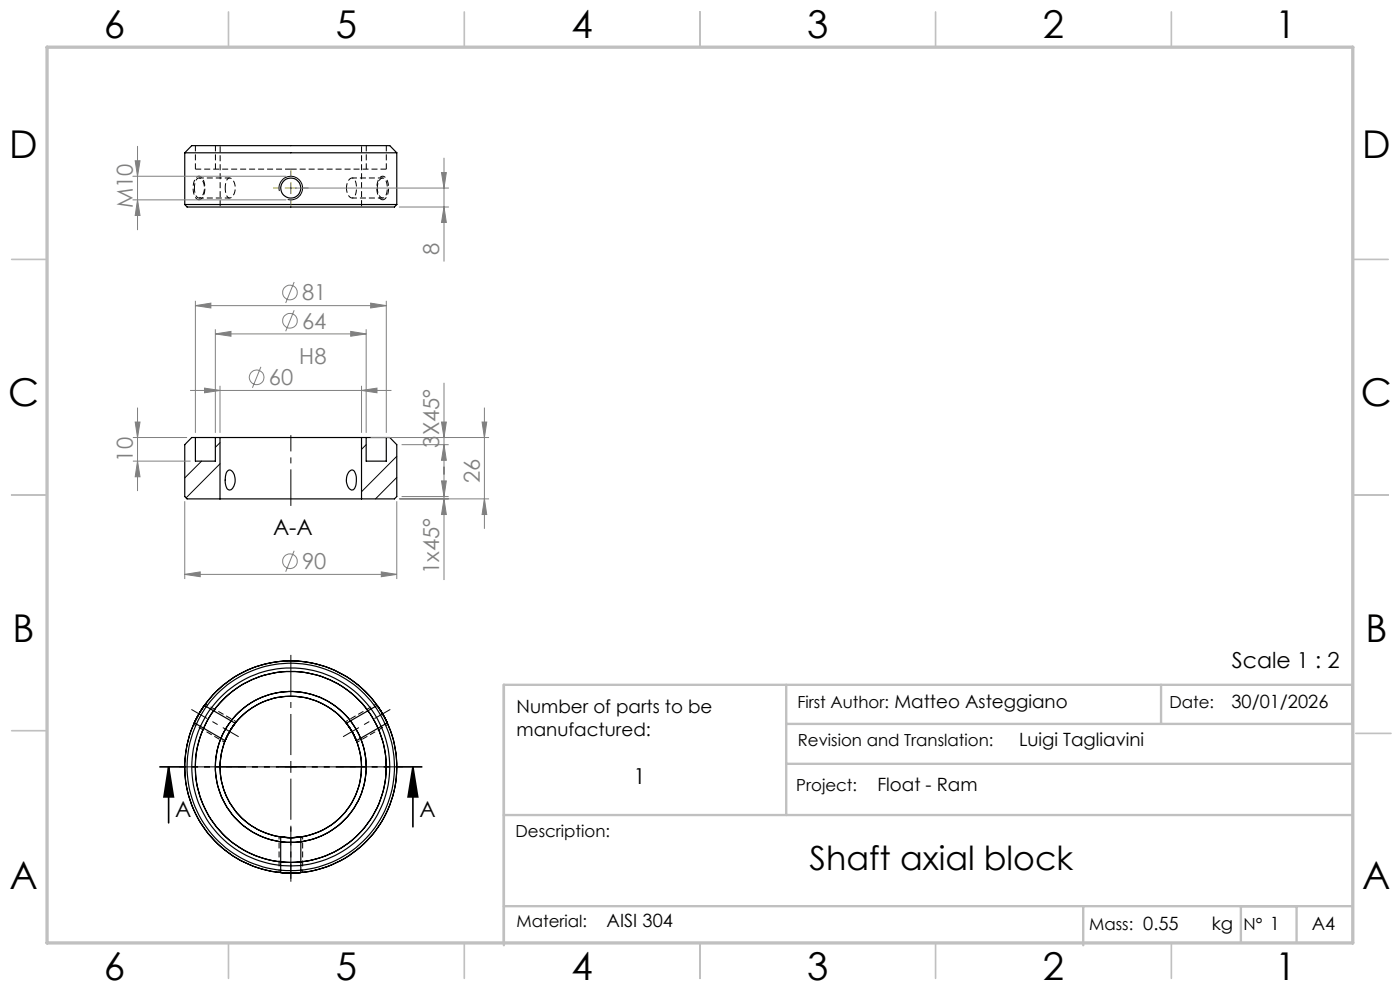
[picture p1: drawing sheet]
<svg xmlns="http://www.w3.org/2000/svg" width="297mm" height="210mm" viewBox="0 0 297 210" stroke-linecap="round" stroke-linejoin="round" font-family="sans-serif">
<g fill="none" stroke="#000" stroke-width=".25">
<path d="M39.2 32.4h45M39.2 32.4l1.5-1.5h42l1.5 1.5M39.2 32.4v11M84.2 32.4v11M39.2 43.4h45M39.2 43.4l.5 .5h44l.5-.5M41.5 92.8h4.2M41.5 92.8h-.8l-1.5 1.5v11l.5 .5h7M41.5 92.8v5h4.2v-5M45.7 92.8h1M46.7 92.8h30M46.7 92.8v13"/>
<path d="M48.2 100a.77 .77 0 0 1 .8-.2 .77 .77 0 0 1 .6 .6 2.66 2.66 0 0 1-.8 3.5l-.2 .1a2.31 2.31 0 0 1-.8-2.7l.2-.9zM76.7 92.8v13M76.7 92.8h1M77.7 92.8h4.3M77.7 92.8v5h4.3v-5M82 92.8h.7l1.5 1.5v11l-.5 .5h-7M46.7 105.8h30M74 100.1a.73 .73 0 0 1 .8-.4 .73 .73 0 0 1 .6 .7 3.8 3.8 0 0 1-.4 3.5 1.11 1.11 0 0 1-1.3-1 3.1 3.1 0 0 1 .3-2.8zM41.2 153.3l6.6 3.8M43.3 149.7l-2.1 3.6 .6-1.3zM43.4 149.6l6.5 3.8M49.9 153.4l-1.2 1.8-.9 1.9 1-2.1z"/>
<path d="M73.5 153.4l1.2 1.8 .9 1.9-1-2zM80 149.6l2.2 3.7zM80 149.6l-6.5 3.8M82.2 153.3l-6.6 3.8M59.5 177.5l1.6 .2 2.7-.2-1.4 .2zM59.5 177.5v7.6M63.8 177.5v7.6M59.5 185.1h4.3z"/>
<circle cx="61.7" cy="39.9" r="2.13"/>
<circle cx="61.7" cy="162.7" r="21"/>
<circle cx="61.7" cy="162.7" r="20.3"/>
<circle cx="61.7" cy="162.7" r="22.5"/>
<circle cx="61.7" cy="162.7" r="22"/>
<circle cx="61.7" cy="162.7" r="16"/>
<circle cx="61.7" cy="162.7" r="15"/>
</g>
<path d="M59.3 40.5a2.51 2.51 0 0 1 2.2-3.1 2.51 2.51 0 0 1 2.7 2.7 2.51 2.51 0 0 1-3.2 2.2M42.8 97.8l-3.6 3.6M46.7 93.9l-1 1M46.7 98.4l-7.2 7.2M77.7 94.3l-1 1M84.2 96.8l-7.5 7.5M84.2 101.3l-4.5 4.5M60.4 162.7h2.5M61.7 161.4v2.5" fill="none" stroke="#000" stroke-width=".21"/>
<path d="M41.2 39.9a2.09 2.09 0 0 0 1 2.1 1.91 1.91 0 0 0 1.2-2.2 1.62 1.62 0 0 0-1.4-2 2.2 2.2 0 0 0-.8 2.1M47.8 39.9a2.11 2.11 0 0 0 .9 2.1 2.23 2.23 0 0 0 1.1-2.9 1.18 1.18 0 0 0-1.4-1.2l-.5 .8-.1 1.2M73.5 39.9a1.79 1.79 0 0 0 1.3 2.1 2.66 2.66 0 0 0 .8-2.9 1 1 0 0 0-1.3-1.2l-.6 .8-.2 1.2M80 39.9a1.76 1.76 0 0 0 1.3 2.1 2.96 2.96 0 0 0 .7-3.3 .83 .83 0 0 0-.4-.8 .83 .83 0 0 0-.9 .1l-.5 .8-.2 1.1M42.2 42.4a2.31 2.31 0 0 0 1.3-2.6 2.22 2.22 0 0 0-1.3-2.4 2.31 2.31 0 0 0-1.2 2.6 2.22 2.22 0 0 0 1.2 2.4M81.2 42.4a2.31 2.31 0 0 0 1.2-2.6 2.22 2.22 0 0 0-1.2-2.4 2.31 2.31 0 0 0-1.3 2.6 2.22 2.22 0 0 0 1.3 2.4" fill="none" stroke="#000" stroke-width=".21" stroke-dasharray="1.3 .6" stroke-dashoffset=".3" stroke-linecap="butt"/>
<path d="M41.5 35.9h20.2M41.5 30.9v5M45.7 30.9v5M61.7 35.9h20.3M77.7 35.9v-5M82 35.9v-5" fill="none" stroke="#000" stroke-width=".21" stroke-dasharray="1.3 .6" stroke-linecap="butt"/>
<path d="M46.7 30.9v13M76.7 43.9v-13" fill="none" stroke="#000" stroke-width=".21" stroke-dasharray="1.3 .6" stroke-dashoffset="-.1" stroke-linecap="butt"/>
<path d="M48.7 37.8h-6.5M81.2 37.8h-6.5M42.2 42h6.5M74.7 42h6.5" fill="none" stroke="#000" stroke-width=".21" stroke-dasharray="1.3 .6" stroke-dashoffset=".2" stroke-linecap="butt"/>
<g fill="none" stroke="#808080" stroke-width=".21">
<path d="M28.2 37.4h32.5M28.7 34.1h1l-.5 3.3zM29.2 31v17.7M62.7 39.9h32.5M93.7 36.6h1l-.5 3.3zM94.2 33.5v21.9M28.2 42.4h32.5M29.2 42.4l.5 3.3h-1zM62.4 59.8l-1.8 4.5M84.7 43.9h10.5M94.2 43.9l.5 3.3h-1zM41.5 64.8l3.2-.5v1z"/>
<path d="M41.5 63.8v28M41.5 64.8h40.5M45.7 70.8l3.3-.5v1zM45.7 69.8v22M45.7 70.8h32M55.4 77.8l-1.8 4.5M62.4 65.8l-1.8 4.5M74.4 70.3l3.3 .5-3.3 .5zM77.7 69.8v22M78.6 64.3l3.4 .5-3.4 .5zM82 63.8v28M28.2 92.8h11.5"/>
<path d="M28.2 97.8h12.2M28.7 89.5h1l-.5 3.3zM29.2 97.8l.5 3.3h-1zM29.2 86.5v17.7M40.3 82.8h42.7M43.4 82.3l3.3 .5-3.3 .5zM46.7 81.8v10M76.7 82.8l3.3-.5v1zM76.7 81.8v10M78.7 92.8h25.1M85.2 94.3h10M93.7 89.5h1l-.5 3.3z"/>
<path d="M94.2 94.3l.5 3.3h-1zM94.2 81.2v41.8M102.3 89.5h1l-.5 3.3zM102.8 86.5v25.7M39.2 106.3v16.5M62.4 116.8l-1.8 4.5M84.2 106.3v16.5M84.7 105.8h19.1M85.2 105.3h10M93.7 102h1l-.5 3.3zM94.2 105.8l.5 3.3h-1zM102.8 105.8l.5 3.3h-1z"/>
<path d="M39.2 121.8l3.3-.5v1zM39.2 121.8h45M80.9 121.3l3.3 .5-3.3 .5z"/>
<circle cx="61.5" cy="68" r="1.56"/>
<circle cx="61.5" cy="62" r="1.55"/>
<circle cx="54.5" cy="80" r="1.56"/>
<circle cx="61.5" cy="119" r="1.55"/>
</g>
<path d="M35.8 162.7l1 6.3h-2zM35.8 162.7v11.8M87.6 162.7l1 6.3h-2zM87.6 162.7v12.7" fill="none" stroke="#000" stroke-width=".35"/>
<path d="M40.6 150.5l10 5.8M72.8 156.3l10-5.8M61.7 175.5v11.5" fill="none" stroke="#000" stroke-width=".21" stroke-dasharray="15.2 1.3 1.3 1.3" stroke-dashoffset="11.4" stroke-linecap="butt"/>
<path d="M61.7 107.3v-15" fill="none" stroke="#000" stroke-width=".21" stroke-dasharray="15.2 1.3 1.3 1.3" stroke-dashoffset="7.5" stroke-linecap="butt"/>
<path d="M89.6 162.7h-55.8" fill="none" stroke="#000" stroke-width=".35" stroke-dasharray="6.3 1.3 1.3 1.3 1.3 1.3" stroke-dashoffset=".7" stroke-linecap="butt"/>
<path d="M41.1 153.7l6.5 3.7M43.6 149.3l6.5 3.8M79.8 149.3l-6.5 3.8M82.3 153.7l-6.5 3.7M59.2 185v-7.5M64.2 185v-7.5" fill="none" stroke="#000" stroke-width=".21" stroke-dasharray="1.3 .6" stroke-dashoffset=".7" stroke-linecap="butt"/>
<path d="M59.2 162.7h-21.2M61.7 160.2v-21.3M61.7 165.2v21.2M64.2 162.7h21.3" fill="none" stroke="#000" stroke-width=".21" stroke-dasharray="15.2 1.3 1.3 1.3" stroke-dashoffset="6.5" stroke-linecap="butt"/>
<path d="M59.2 39.9h-1.2M61.7 37.4v-1.3M64.2 39.9h1.3M61.7 42.4v1.2" fill="none" stroke="#808000" stroke-width=".21" stroke-dasharray="15.2 1.3 1.3 1.3" stroke-linecap="butt"/>
<path d="M60.4 39.9h2.5M61.7 38.7v2.5" fill="none" stroke="#808000" stroke-width=".21"/>
<g fill="none" stroke="#c0c0c0" stroke-width=".35">
<path d="M48.5 2.5v7.5M98.5 2.5v7.5M148.5 2.5v7.5M198.5 2.5v7.5M248.5 2.5v7.5M2.5 55h7.5M287 55h7.5M2.5 105h7.5M287 105h7.5M2.5 155h7.5M287.6 155.6h7.5M48.5 200v7.5"/>
<path d="M98.5 200v7.5M148.5 200v7.5M198.5 200v7.5M248.5 200v7.5"/>
</g>
<path d="M166.8 153.6h120.1v-8.3h-180v55.2M166.8 145.3v27.6M246.3 145.3v8.3M106.9 172.9h180M166.8 162h120.1M106.9 192.2h180M229.8 192.2v8.3M263.2 192.2v7.7M275.1 192.2v7.7" fill="none" stroke="#c0c0c0" stroke-width=".5"/>
<path d="M10 10h277v190h-277z" fill="none" stroke="#c0c0c0" stroke-width=".7"/>
<path d="M87.6 162.7l1 6.3h-2zM35.8 162.7l1 6.3h-2z" fill="#000"/>
<g fill="#808080">
<path d="M93.7 36.6h1l-.5 3.3zM94.2 43.9l.5 3.3h-1zM28.7 34.1h1l-.5 3.3zM29.2 42.4l.5 3.3h-1z"/>
<path d="M45.7 70.8l3.3-.5v1zM74.4 70.3l3.3 .5-3.3 .5zM41.5 64.8l3.2-.5v1zM78.6 64.3l3.4 .5-3.4 .5z"/>
<path d="M43.4 82.3l3.3 .5-3.3 .5zM76.7 82.8l3.3-.5v1z"/>
<path d="M39.2 121.8l3.3-.5v1zM80.9 121.3l3.3 .5-3.3 .5z"/>
<path d="M102.8 105.8l.5 3.3h-1zM102.3 89.5h1l-.5 3.3zM94.2 94.3l.5 3.3h-1zM93.7 89.5h1l-.5 3.3zM29.2 97.8l.5 3.3h-1zM28.7 89.5h1l-.5 3.3zM94.2 105.8l.5 3.3h-1zM93.7 102h1l-.5 3.3z"/>
</g>
<g font-size="8.1">
<text x="22" y="8">6</text>
<text x="71.2" y="8">5</text>
<text x="121.2" y="8">4</text>
<text x="171.2" y="8">3</text>
<text x="221.2" y="8">2</text>
<text x="270.5" y="8">1</text>
<text x="2" y="33.6">D</text>
<text x="289" y="33.6">D</text>
<text x="1.7" y="86.1">C</text>
<text x="288.7" y="86.1">C</text>
<text x="2.7" y="136.1">B</text>
<text x="289.7" y="136.1">B</text>
<text x="2" y="188.6">A</text>
<text x="289" y="188.6">A</text>
<text x="22" y="208">6</text>
<text x="71.2" y="208">5</text>
<text x="121.2" y="208">4</text>
<text x="171.2" y="208">3</text>
<text x="221.2" y="208">2</text>
<text x="270.5" y="208">1</text>
</g>
<text font-size="7.1" x="171.7" y="184.5">Shaft axial block</text>
<g font-size="4.7" fill="#808080">
<text x="28.2" y="44.1" transform="rotate(-90 28.2 44.1)">M10</text>
<text x="93.2" y="54.1" transform="rotate(-90 93.2 54.1)">8</text>
<text x="64.1" y="63.7">81</text>
<text x="64.1" y="69.7">64</text>
<text x="63.5" y="77.3">H8</text>
<text x="57" y="81.7">60</text>
<text x="93.2" y="95" transform="rotate(-90 93.2 95)">3X45°</text>
<text x="28.2" y="97.9" transform="rotate(-90 28.2 97.9)">10</text>
<text x="101.8" y="102.6" transform="rotate(-90 101.8 102.6)">26</text>
<text x="64.1" y="120.7">90</text>
<text x="93.2" y="121.7" transform="rotate(-90 93.2 121.7)">1x45°</text>
</g>
<g font-size="4.7">
<text x="57.9" y="113.4">A-A</text>
<text x="261.3" y="141.6">Scale 1 : 2</text>
<text x="134.4" y="166.3">1</text>
<text x="37.2" y="173.3">A</text>
<text x="89" y="173.3">A</text>
</g>
<g font-size="3.9">
<text x="109.6" y="151.2">Number of parts to be</text>
<text x="261.2" y="150.2">30/01/2026</text>
<text x="109.6" y="156.1">manufactured:</text>
<text x="216.2" y="158.3">Luigi Tagliavini</text>
<text x="186.1" y="167.8">Float - Ram</text>
<text x="128.7" y="196.7">AISI 304</text>
<text x="257.1" y="197.3">kg</text>
<text x="278.3" y="197.4">A4</text>
</g>
<g font-size="3.5">
<text x="169.2" y="150.1">First Author: Matteo Asteggiano</text>
<text x="248.1" y="150.1">Date:</text>
<text x="169.3" y="158.3">Revision and Translation:</text>
<text x="168.9" y="167.8">Project:</text>
<text x="109.4" y="177.5">Description:</text>
<text x="109.6" y="196.7">Material:</text>
<text x="231.1" y="197.3">Mass: 0.55</text>
<text x="263.8" y="197.3">N° 1</text>
</g>
</svg>
